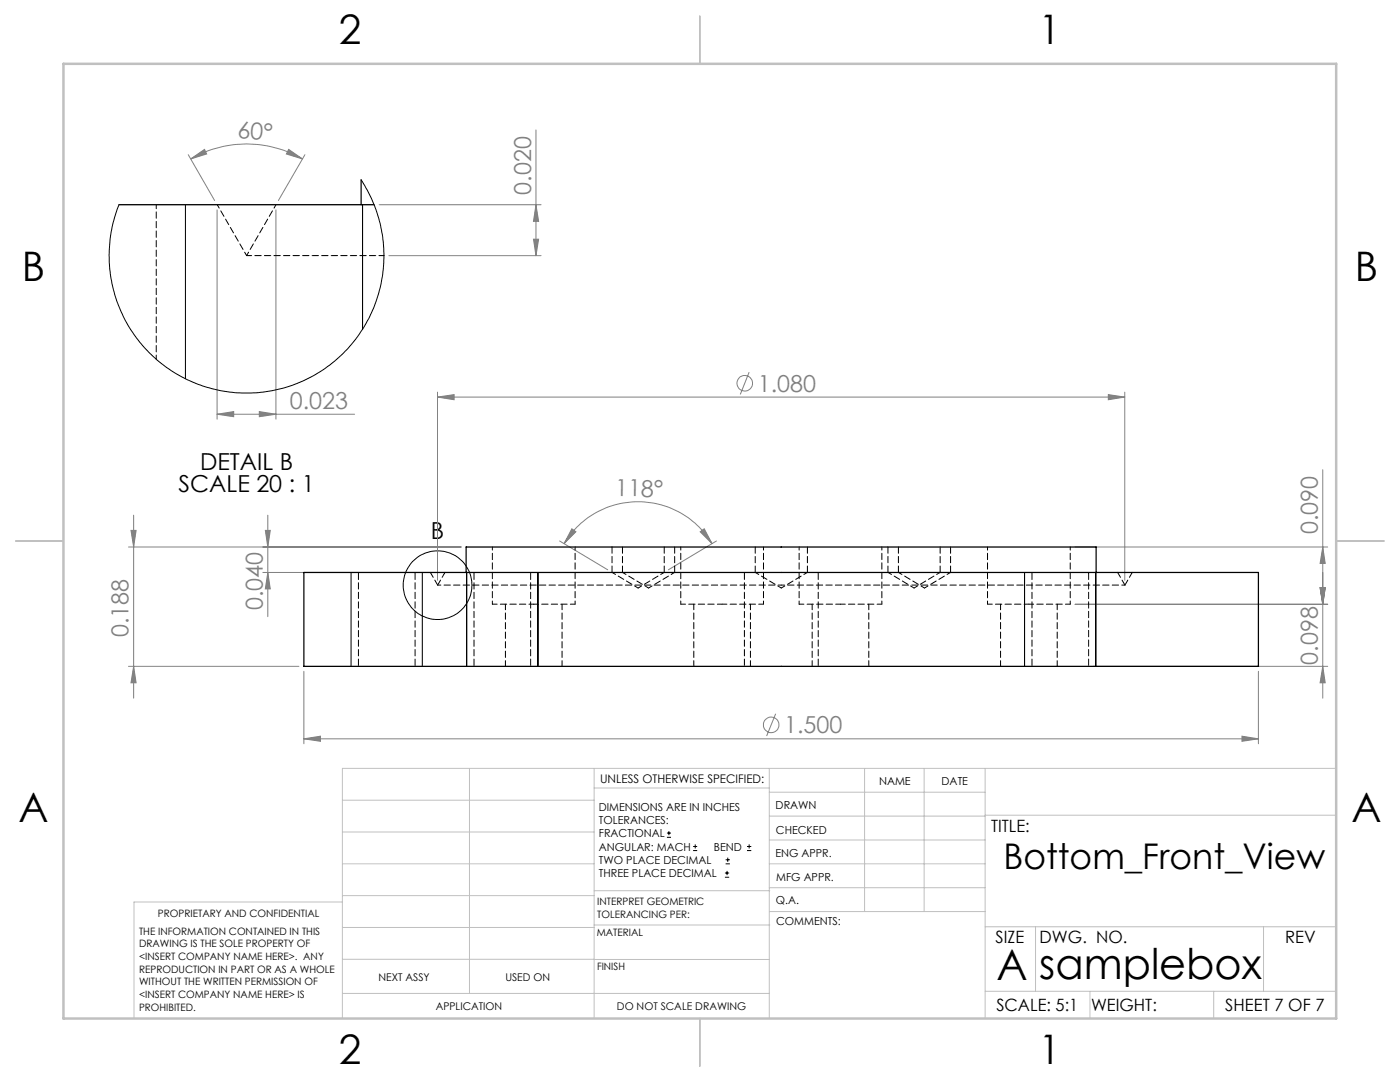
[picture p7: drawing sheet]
<svg xmlns="http://www.w3.org/2000/svg" width="279mm" height="216mm" viewBox="0 0 279 216" stroke-linecap="round" stroke-linejoin="round" font-family="sans-serif">
<g fill="none" stroke="#808080" stroke-width=".2">
<path d="M37.6 30.9l5.2 9.1M38.1 31.7l2.7-1.9 .4 .9zM38.1 31.7a22.2 22.2 0 0 1 22.3 0M57.6 29.8l2.8 1.9-3.2-1zM60.9 30.9l-5.3 9.1M107 25.9v25.1M43.3 41.9v41.7M55.1 41.9v41.7M75.7 40.9h32.3M77.6 51h30.4M106.5 47.7h1l-.5 3.3zM107 40.9l.5 3.3h-1z"/>
<path d="M87.3 79.2l3.3-.5v1.1zM87.3 78.2v37.6M87.3 79.2h137.2M149.5 74.3l-1.8 4.4M221.2 78.7l3.3 .5-3.3 .6zM224.5 78.2v37.6M43.3 82.7l3.3-.6v1zM43.3 82.7h27.5M51.8 82.1l3.3 .6-3.3 .4zM264 93.7v45.6M25.6 109.1h66.4M26.1 105.8h1.1l-.5 3.3z"/>
<path d="M26.7 102.8v36.5M52.5 114.2h39.5M53 105.8h.9l-.5 3.3zM53.4 102.8v20.2M53.4 114.2l.5 3.3h-.9zM111.7 107.9l9.6 5.8M112.6 108.5a17.2 17.2 0 0 1 29.5 0M114.1 105.5l.8 .6-2.3 2.4zM139.7 106.1l.8-.6 1.6 3zM143 107.9l-9.6 5.8M214.6 109.1h50.4M263.5 117.3h1l-.5 3.3z"/>
<path d="M264 109.1l.5 3.3h-1zM25.6 133h34.1M26.7 133l.5 3.2h-1.1zM60.6 133.9v14.5M214.6 120.6h50.4M218.2 133h46.8M251.1 133.9v14.5M264 133l.5 3.2h-1zM60.6 147.4l3.4-.5v1zM60.6 147.4h190.5M154.8 142.4l-1.8 4.5M247.9 146.9l3.2 .5-3.2 .5z"/>
<circle cx="148.6" cy="76.5" r="1.55"/>
<circle cx="153.9" cy="144.6" r="1.55"/>
</g>
<g fill="none" stroke="#000" stroke-width=".2">
<path d="M37 40.9v34.7M72.4 40.9v24.8M70.1 114.2v18.8M84.3 114.2v18.8M93.1 114.2v18.8M107.4 114.2v18.8M204.5 114.2v18.8M218.7 114.2v18.8M133.1 167.1h.8M133.1 166.2h.8M133.5 165.8v.9M138.3 169.7h.8"/>
<path d="M138.3 168.9h.8M138.7 168.5v.8M144.7 175h.8M144.7 174.2h.8M144.8 172.4h.9M144.8 171.6h.9M145.1 173.8v.8M145.2 171.1v.9M149.1 169.7h.8M149.1 168.9h.8M149.5 168.5v.8"/>
<circle cx="87.3" cy="116.8" r="6.9"/>
</g>
<g fill="none" stroke="#c0c0c0" stroke-width=".2">
<path d="M68.3 159.7h50.3M93.7 153.3v44.9M118.6 153.3v49.9M118.6 157.2h34.9M153.5 153.3v49.9M153.5 158.1h43.1M172.5 153.3v28.6M184.4 153.3v28.6M196.6 153.3v49.9M266.7 153.3h-198.4v49.9M68.3 178.7h50.3M68.3 172.4h50.3"/>
<path d="M68.3 166h50.3M68.3 180h-41.6v23.2M118.6 177.7h35M153.5 167.6h43.1M153.5 162.8h43.1M153.5 172.4h43.1M153.5 177.1h43.1M196.6 162.7h70.1M68.3 198.2h85.2M68.3 191.4l85.2 .1M68.3 185.1h50.3M118.6 184.6h35"/>
<path d="M153.6 181.9h43M196.6 197.8h70.1M196.6 184.9h70.1M206.7 184.9v12.9M217.5 197.8v5.4M242.2 197.8v5.4M252.2 184.9v12.9"/>
</g>
<path d="M139.7 3.2v9.5M3.1 107.9h9.6M266.7 107.9h9.5M139.7 203.2v9.6" fill="none" stroke="#c0c0c0" stroke-width=".25"/>
<path d="M12.7 12.7h254v190.5h-254z" fill="none" stroke="#c0c0c0" stroke-width=".5"/>
<g fill="#808080">
<path d="M57.6 29.8l2.8 1.9-3.2-1zM38.1 31.7l2.7-1.9 .4 .9z"/>
<path d="M139.7 106.1l.8-.6 1.6 3zM114.1 105.5l.8 .6-2.3 2.4z"/>
<path d="M247.9 146.9l3.2 .5-3.2 .5zM60.6 147.4l3.4-.5v1zM221.2 78.7l3.3 .5-3.3 .6zM87.3 79.2l3.3-.5v1.1zM51.8 82.1l3.3 .6-3.3 .4zM43.3 82.7l3.3-.6v1z"/>
<path d="M263.5 117.3h1l-.5 3.3zM264 109.1l.5 3.3h-1zM264 133l.5 3.2h-1zM263.5 117.3h1l-.5 3.3zM106.5 47.7h1l-.5 3.3zM107 40.9l.5 3.3h-1z"/>
<path d="M53 105.8h.9l-.5 3.3zM53.4 114.2l.5 3.3h-.9zM26.1 105.8h1.1l-.5 3.3zM26.7 133l.5 3.2h-1.1z"/>
</g>
<path d="M72.1 35.9v5M23.7 40.9h50.9M60.6 114.2h190.5v18.8h-190.5zM93 114.2v-5.1h125.8v5.1" fill="none" stroke="#000" stroke-width=".25"/>
<path d="M87.3 116.7h68.6M98.3 109.1v11.5M135.9 109.1v11.5M155.9 116.7h68.6M159.5 109.1v11.5M197.1 109.1v11.5M114.8 120.6v-11.5M152.4 120.6v-11.5M176 120.6v-11.5M213.6 120.6v-11.5" fill="none" stroke="#000" stroke-width=".2" stroke-dasharray="1.3 .6" stroke-dashoffset=".6"/>
<path d="M49.2 51h27.4M98.3 120.6h8.2M106.5 120.6h8.3M135.9 120.6h8.2M144.1 120.6h8.3M159.5 120.6h8.2M167.7 120.6h8.3M197.1 120.6h8.2M205.3 120.6h8.3" fill="none" stroke="#000" stroke-width=".2" stroke-dasharray="1.3 .6" stroke-dashoffset=".3"/>
<path d="M71.5 114.2v18.7M94.6 114.2v18.7M148.6 114.2v18.7M206 114.2v18.7M82.8 132.9v-18.7M105.9 132.9v-18.7M163.3 132.9v-18.7M217.3 132.9v-18.7" fill="none" stroke="#000" stroke-width=".2" stroke-dasharray="1.3 .6" stroke-dashoffset="-.2"/>
<path d="M85.9 114.2l1.4 2.5M88.8 114.2l-1.5 2.5M224.5 116.7l1.5-2.5M224.5 116.7l-1.5-2.5" fill="none" stroke="#000" stroke-width=".2" stroke-dasharray="1.3 .6" stroke-dashoffset=".1"/>
<path d="M100.9 120.6v12.3M112.2 132.9v-12.3M138.5 120.6v12.3M149.8 132.9v-12.3M162.1 120.6v12.3M173.4 132.9v-12.3M199.7 120.6v12.3M211 132.9v-12.3" fill="none" stroke="#000" stroke-width=".2" stroke-dasharray="1.3 .6" stroke-dashoffset=".2"/>
<g fill="none" stroke="#000" stroke-width=".2" stroke-dasharray="1.3 .6" stroke-dashoffset=".5">
<path d="M43.4 40.8l5.8 10.2M55.1 40.8l-5.9 10.2M31.2 71.7v-30.9M122.1 114.2l5.3 3.1M124.2 114.2l5.2 3.1M127.4 117.3l5.2-3.1M129.4 117.3l5.2-3.1M150.7 114.2l5.2 3.1M155.9 117.3l5.2-3.1M177.2 114.2l5.2 3.1M179.3 114.2l5.2 3.1M182.4 117.3l5.2-3.1"/>
<path d="M184.5 117.3l5.2-3.1"/>
</g>
<path d="M122.1 109.1v5.1M124.2 109.1v5.1M132.6 114.2v-5.1M134.6 114.2v-5.1M150.7 109.1v5.1M161.1 114.2v-5.1M177.2 109.1v5.1M179.3 109.1v5.1M187.6 114.2v-5.1M189.7 114.2v-5.1" fill="none" stroke="#000" stroke-width=".2" stroke-dasharray="1.3 .6"/>
<path d="M72.1 35.9a27.4 27.4 0 0 1-20.1 42.4 27.4 27.4 0 0 1-28.3-37.4" fill="none" stroke="#000" stroke-width=".2"/>
<g font-size="8.5">
<text x="198.9" y="195.5">A</text>
<text x="207.4" y="195.4">samplebox</text>
</g>
<g font-size="8.1">
<text x="67.6" y="8.9">2</text>
<text x="207.3" y="8.9">1</text>
<text x="4.4" y="56.1">B</text>
<text x="270.4" y="56.1">B</text>
<text x="3.7" y="164.1">A</text>
<text x="269.7" y="164.1">A</text>
<text x="67.6" y="212.4">2</text>
<text x="207.3" y="212.4">1</text>
</g>
<text font-size="7.1" x="200.3" y="173.4">Bottom_Front_View</text>
<g font-size="4.7" fill="#808080">
<text x="47.3" y="27.5" transform="rotate(4 47.3 27.5)">60°</text>
<text x="106" y="38.8" transform="rotate(-90 106 38.8)">0.020</text>
<text x="57.8" y="81.6">0.023</text>
<text x="151.2" y="78.2">1.080</text>
<text x="122.8" y="99" transform="rotate(1 122.8 99)">118°</text>
<text x="263" y="106.6" transform="rotate(-90 263 106.6)">0.090</text>
<text x="52.5" y="121.8" transform="rotate(-90 52.5 121.8)">0.040</text>
<text x="25.7" y="127.2" transform="rotate(-90 25.7 127.2)">0.188</text>
<text x="263" y="132.6" transform="rotate(-90 263 132.6)">0.098</text>
<text x="156.5" y="146.3">1.500</text>
</g>
<g font-size="4.7">
<text x="39.9" y="93.7">DETAIL B</text>
<text x="35.6" y="98.2">SCALE 20 : 1</text>
<text x="86" y="107.5">B</text>
</g>
<g font-size="3.4">
<text x="197.8" y="166">TITLE:</text>
<text x="198.7" y="188.1">SIZE</text>
<text x="207.5" y="188.1">DWG. NO.</text>
<text x="256.5" y="188.2">REV</text>
<text x="198.8" y="201.7">SCALE: 5:1</text>
<text x="217.7" y="201.8">WEIGHT:</text>
<text x="244.5" y="201.7">SHEET 7 OF 7</text>
</g>
<text font-size="2.4" x="119.8" y="156.2">UNLESS OTHERWISE SPECIFIED:</text>
<g font-size="2.2">
<text x="119.5" y="161.8">DIMENSIONS ARE IN INCHES</text>
<text x="154.8" y="161.4">DRAWN</text>
<text x="175.4" y="156.6">NAME</text>
<text x="187.9" y="156.7">DATE</text>
<text x="119.5" y="164.4">TOLERANCES:</text>
<text x="119.5" y="167.1">FRACTIONAL</text>
<text x="154.9" y="166.3">CHECKED</text>
<text x="119.5" y="169.7">ANGULAR: MACH</text>
<text x="119.5" y="172.4">TWO PLACE DECIMAL</text>
<text x="142.5" y="169.7">BEND</text>
<text x="154.8" y="171">ENG APPR.</text>
<text x="119.5" y="175">THREE PLACE DECIMAL</text>
<text x="154.9" y="175.7">MFG APPR.</text>
<text x="154.9" y="180.4">Q.A.</text>
<text x="154.9" y="184.6">COMMENTS:</text>
</g>
<g font-size="2.1">
<text x="75.5" y="195.7">NEXT ASSY</text>
<text x="100.9" y="195.7">USED ON</text>
<text x="86.9" y="201.5">APPLICATION</text>
<text x="123.1" y="201.6">DO NOT SCALE DRAWING</text>
</g>
<g font-size="2">
<text x="31.5" y="182.9">PROPRIETARY AND CONFIDENTIAL</text>
<text x="119.2" y="180.6">INTERPRET GEOMETRIC</text>
<text x="119.2" y="183.1">TOLERANCING PER:</text>
<text x="27.8" y="186.5">THE INFORMATION CONTAINED IN THIS</text>
<text x="27.8" y="189">DRAWING IS THE SOLE PROPERTY OF</text>
<text x="27.8" y="191.6">&lt;INSERT COMPANY NAME HERE&gt;. ANY</text>
<text x="119.1" y="186.7">MATERIAL</text>
<text x="27.8" y="194.1">REPRODUCTION IN PART OR AS A WHOLE</text>
<text x="27.8" y="196.6">WITHOUT THE WRITTEN PERMISSION OF</text>
<text x="119.1" y="193.5">FINISH</text>
<text x="27.8" y="199.1">&lt;INSERT COMPANY NAME HERE&gt; IS</text>
<text x="27.8" y="201.7">PROHIBITED.</text>
</g>
</svg>
